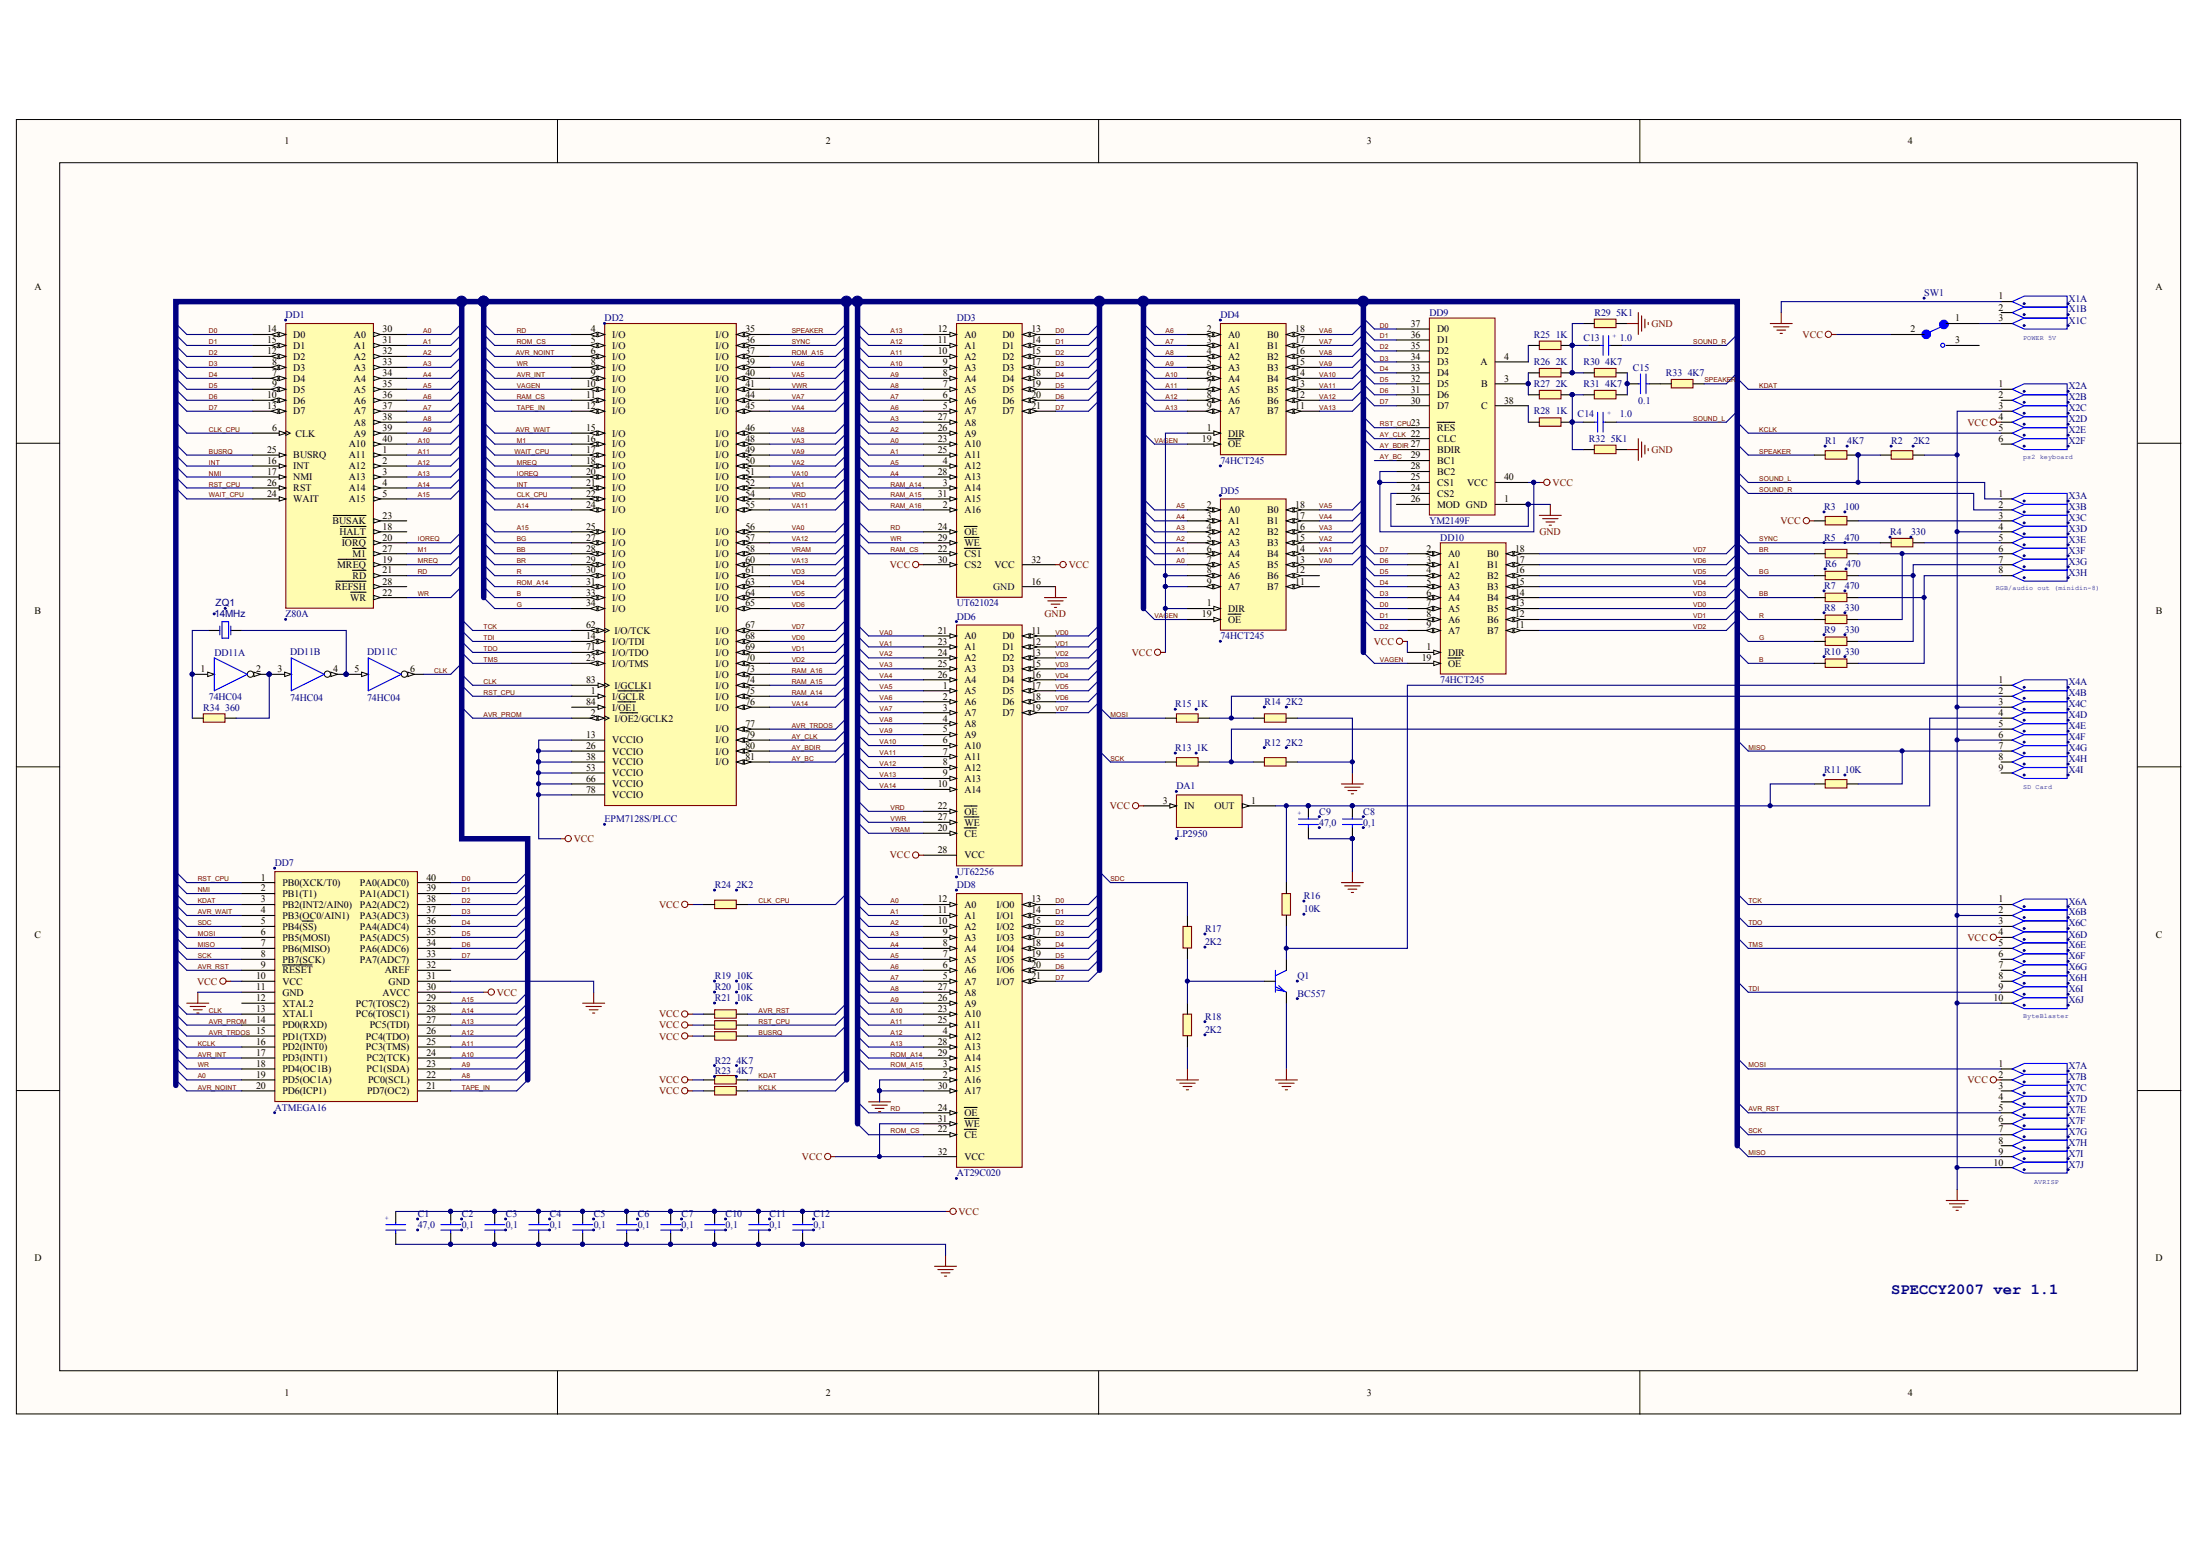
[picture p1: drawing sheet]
# Altium project SPECCY2010.PrjPCB
1 sheet, 70 parts. Net scope: global (net labels, ports and power ports of the same name join across sheets).
Board file: SPECCY2010.PcbDoc

## Sheet SPECCY2010.SchDoc
size 500 x 299 mm; PageSetup: Record=PageOptions|CenterHorizontal=True|CenterVertical=True|PrintScale=0.74|XCorrection=1.00|YCorrection=1.00|PrintKind=0|BorderSize=5000000|LeftOffset=0|BottomOffset=0|Orientation=2|PaperLength=2970|PaperWidth=2100|Scale=100|PaperSource=7|PrintQuality=600|MediaType=1|DitherType=2|PaperKind=A4|PrintScaleMode=1

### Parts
C1  47,0  [CAPPOL_2.54]
C2  0,1  [CAP_5.08-7.8x3.2]
C3  0,1  [CAP_5.08-7.8x3.2]
C4  0,1  [CAP_5.08-7.8x3.2]
C5  0,1  [CAP_5.08-7.8x3.2]
C6  0,1  [CAP_5.08-7.8x3.2]
C7  0,1  [CAP_5.08-7.8x3.2]
C8  0,1  [CAP_5.08-7.8x3.2]
C9  47,0  [CAPPOL_2.54]
C10  0,1  [CAP_5.08-7.8x3.2]
C11  0,1  [CAP_5.08-7.8x3.2]
C12  0,1  [CAP_5.08-7.8x3.2]
C13  1.0  [CAPPOL_2.54]
C14  1.0  [CAPPOL_2.54]
C15  0.1  [CAP_5.08-7.8x3.2]
DA1  LP2950  [TO92]
DD1  Z80A  [DIP-40]
DD2  EPM7128S/PLCC  [PLCC84-Socket+AlteraMAX700S]
DD3  UT621024  [DIP-32/D41.2]
DD4  74HCT245  [DIP-20]
DD5  74HCT245  [DIP-20]
DD6  UT62256  [DIP-28W]
DD7  ATMEGA16  [DIP-40]
DD8  AT29C020  [DIP-32/D41.2]
DD9  YM2149F  [DIP-40]
DD10  74HCT245  [DIP-20]
DD11  74HC04  [DIP-14]  (parts A,B,C of 6)
Q1  BC557  [TO92]
R1  4K7  [RES_10.16]
R2  2K2  [RES_10.16]
R3  100  [RES_10.16]
R4  330  [RES_10.16]
R5  470  [RES_10.16]
R6  470  [RES_10.16]
R7  470  [RES_10.16]
R8  330  [RES_10.16]
R9  330  [RES_10.16]
R10  330  [RES_10.16]
R11  10K  [RES_10.16]
R12  2K2  [RES_10.16]
R13  1K  [RES_10.16]
R14  2K2  [RES_10.16]
R15  1K  [RES_10.16]
R16  10K  [RES_10.16]
R17  2K2  [RES_10.16]
R18  2K2  [RES_10.16]
R19  10K  [RES_10.16]
R20  10K  [RES_10.16]
R21  10K  [RES_10.16]
R22  4K7  [RES_10.16]
R23  4K7  [RES_10.16]
R24  2K2  [RES_10.16]
R25  1K  [RES_10.16]
R26  2K  [RES_10.16]
R27  2K  [RES_10.16]
R28  1K  [RES_10.16]
R29  5K1  [RES_10.16]
R30  4K7  [RES_10.16]
R31  4K7  [RES_10.16]
R32  5K1  [RES_10.16]
R33  4K7  [RES_10.16]
R34  360  [RES_10.16]
SW1  SW_T_SPDT  [SW_T_SPDT]  (value not drawn)
X1  X3  [CONN JACK PWR]  (value not drawn)  (parts A,B,C of 3)
X2  X6  [Mini-DIN6]  (value not drawn)  (parts A,B,C,D,E,F of 6)
X3  X8  [Mini-DIN8]  (value not drawn)  (parts A,B,C,D,E,F,G,H of 8)
X4  X9  [SD Card socket]  (value not drawn)  (parts A,B,C,D,E,F,G,H,I of 9)
X6  X10  [Double row pin strip 5 way]  (value not drawn)  (parts A,B,C,D,E,F,G,H,I,J of 10)
X7  X10  [Double row pin strip 5 way]  (value not drawn)  (parts A,B,C,D,E,F,G,H,I,J of 10)
ZQ1  14MHz  [QUARTZ]

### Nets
GND: C1.MINUS C2.2 C3.2 C4.2 C5.2 C6.2 C7.2 C8.2 C9.MINUS C10.2 C11.2 C12.2 DA1.2(GND) DD1.29(GND) DD2.7(GND) DD2.19(GND) DD2.32(GND) DD2.42(GND) DD2.47(GND) DD2.59(GND) DD2.72(GND) DD2.82(GND) DD3.16(GND) DD4.10(GND) DD5.10(GND) DD6.14(GND) DD7.11(GND) DD7.31(GND) DD8.2(A16) DD8.16(GND) DD8.30(A17) DD9.1(GND) DD9.24(CS2) DD10.10(GND) DD11.7(GND) Q1.1(e) R2.2 R12.2 R14.2 R18.1 R29.2 R32.2 X1.1(CON) X2.3(CON) X3.4(CON) X4.3(CON) X4.6(CON) X6.2(CON) X6.10(CON) X7.10(CON)
VCC: C1.PLUS C2.1 C3.1 C4.1 C5.1 C6.1 C7.1 C10.1 C11.1 C12.1 DA1.3(IN) DD1.11(VCC) DD2.3(VCC) DD2.13(VCCIO) DD2.26(VCCIO) DD2.38(VCCIO) DD2.43(VCC) DD2.53(VCCIO) DD2.66(VCCIO) DD2.78(VCCIO) DD3.30(CS2) DD3.32(VCC) DD4.1(DIR) DD4.20(VCC) DD5.1(DIR) DD5.8(A6) DD5.9(A7) DD5.20(VCC) DD6.28(VCC) DD7.10(VCC) DD7.30(AVCC) DD8.31(~{WE}) DD8.32(VCC) DD9.25(CS1) DD9.28(BC2) DD9.40(VCC) DD10.1(DIR) DD10.20(VCC) DD11.14(VCC) R3.1 R19.1 R20.1 R21.1 R22.1 R23.1 R24.1 SW1.2(COMMON) X2.4(CON) X6.4(CON) X7.2(CON)
A0: DD1.30(A0) DD3.23(A10) DD5.7(A5) DD7.19(PD5(OC1A)) DD8.12(A0)
A1: DD1.31(A1) DD3.25(A11) DD5.6(A4) DD8.11(A1)
A2: DD1.32(A2) DD3.26(A9) DD5.5(A3) DD8.10(A2)
A3: DD1.33(A3) DD3.27(A8) DD5.4(A2) DD8.9(A3)
A4: DD1.34(A4) DD3.28(A13) DD5.3(A1) DD8.8(A4)
A5: DD1.35(A5) DD3.4(A12) DD5.2(A0) DD8.7(A5)
A6: DD1.36(A6) DD3.5(A7) DD4.2(A0) DD8.6(A6)
A7: DD1.37(A7) DD3.6(A6) DD4.3(A1) DD8.5(A7)
A8: DD1.38(A8) DD3.7(A5) DD4.4(A2) DD7.22(PC0(SCL)) DD8.27(A8)
A9: DD1.39(A9) DD3.8(A4) DD4.5(A3) DD7.23(PC1(SDA)) DD8.26(A9)
A10: DD1.40(A10) DD3.9(A3) DD4.6(A4) DD7.24(PC2(TCK)) DD8.23(A10)
A11: DD1.1(A11) DD3.10(A2) DD4.7(A5) DD7.25(PC3(TMS)) DD8.25(A11)
A12: DD1.2(A12) DD3.11(A1) DD4.8(A6) DD7.26(PC4(TDO)) DD8.4(A12)
A13: DD1.3(A13) DD3.12(A0) DD4.9(A7) DD7.27(PC5(TDI)) DD8.28(A13)
A14: DD1.4(A14) DD2.24(I/O) DD7.28(PC6(TOSC1))
A15: DD1.5(A15) DD2.25(I/O) DD7.29(PC7(TOSC2))
AVR_INT: DD2.9(I/O) DD7.17(PD3(INT1))
AVR_NOINT: DD2.6(I/O) DD7.20(PD6(ICP1))
AVR_PROM: DD2.2(I/~{OE2}/GCLK2) DD7.14(PD0(RXD))
AVR_RST: DD7.9(~{RESET}) R19.2 X7.5(CON)
AVR_TRDOS: DD2.77(I/O) DD7.15(PD1(TXD))
AVR_WAIT: DD2.15(I/O) DD7.4(PB3(OC0/AIN1))
AY_BC: DD2.81(I/O) DD9.29(BC1)
AY_BDIR: DD2.80(I/O) DD9.27(BDIR)
AY_CLK: DD2.79(I/O) DD9.22(CLC)
B: DD2.33(I/O) R10.1
BB: DD2.28(I/O) R7.1
BG: DD2.27(I/O) R6.1
BR: DD2.29(I/O) R5.1
BUSRQ: DD1.25(BUSRQ) R21.2
CLK: DD2.83(I/GCLK1) DD7.13(XTAL1) DD11.6(Y)
CLK_CPU: DD1.6(CLK) DD2.22(I/O) R24.2
D0: DD1.14(D0) DD3.13(D0) DD7.40(PA0(ADC0)) DD8.13(I/O0) DD9.37(D0) DD10.7(A5)
D1: DD1.15(D1) DD3.14(D1) DD7.39(PA1(ADC1)) DD8.14(I/O1) DD9.36(D1) DD10.8(A6)
D2: DD1.12(D2) DD3.15(D2) DD7.38(PA2(ADC2)) DD8.15(I/O2) DD9.35(D2) DD10.9(A7)
D3: DD1.8(D3) DD3.17(D3) DD7.37(PA3(ADC3)) DD8.17(I/O3) DD9.34(D3) DD10.6(A4)
D4: DD1.7(D4) DD3.18(D4) DD7.36(PA4(ADC4)) DD8.18(I/O4) DD9.33(D4) DD10.5(A3)
D5: DD1.9(D5) DD3.19(D5) DD7.35(PA5(ADC5)) DD8.19(I/O5) DD9.32(D5) DD10.4(A2)
D6: DD1.10(D6) DD3.20(D6) DD7.34(PA6(ADC6)) DD8.20(I/O6) DD9.31(D6) DD10.3(A1)
D7: DD1.13(D7) DD3.21(D7) DD7.33(PA7(ADC7)) DD8.21(I/O7) DD9.30(D7) DD10.2(A0)
G: DD2.34(I/O) R9.1
INT: DD1.16(INT) DD2.21(I/O)
IOREQ: DD1.20(~{IORQ}) DD2.20(I/O)
KCLK: DD7.16(PD2(INT0)) R23.2 X2.5(CON)
KDAT: DD7.3(PB2(INT2/AIN0)) R22.2 X2.1(CON)
M1: DD1.27(~{M1}) DD2.16(I/O)
MISO: DD7.7(PB6(MISO)) R11.2 X4.7(CON) X7.9(CON)
MOSI: DD7.6(PB5(MOSI)) R15.1 X7.1(CON)
MREQ: DD1.19(~{MREQ}) DD2.18(I/O)
NMI: DD1.17(NMI) DD7.2(PB1(T1))
R: DD2.30(I/O) R8.1
RAM_A14: DD2.75(I/O) DD3.3(A14)
RAM_A15: DD2.74(I/O) DD3.31(A15)
RAM_A16: DD2.73(I/O) DD3.2(A16)
RAM_CS: DD2.11(I/O) DD3.22(~{CS1})
RD: DD1.21(~{RD}) DD2.4(I/O) DD3.24(~{OE}) DD8.24(~{OE})
ROM_A14: DD2.31(I/O) DD8.29(A14)
ROM_A15: DD2.37(I/O) DD8.3(A15)
ROM_CS: DD2.5(I/O) DD8.22(~{CE})
RST_CPU: DD1.26(RST) DD2.1(I/~{GCLR}) DD7.1(PB0(XCK/T0)) DD9.23(~{RES}) R20.2
SCK: DD7.8(PB7(SCK)) R13.1 X7.7(CON)
SDC: DD7.5(PB4(~{SS})) R17.2
SOUND_L: C14.PLUS R1.2 R2.1 X3.1(CON)
SOUND_R: C13.PLUS X3.2(CON)
SPEAKER: DD2.35(I/O) R1.1 R33.2
SYNC: DD2.36(I/O) R4.1
TAPE_IN: DD2.12(I/O) DD7.21(PD7(OC2))
TCK: DD2.62(I/O/TCK) X6.1(CON)
TDI: DD2.14(I/O/TDI) X6.9(CON)
TDO: DD2.71(I/O/TDO) X6.3(CON)
TMS: DD2.23(I/O/TMS) X6.5(CON)
VA0: DD2.56(I/O) DD5.13(B5) DD6.21(A0)
VA1: DD2.52(I/O) DD5.14(B4) DD6.23(A1)
VA2: DD2.50(I/O) DD5.15(B3) DD6.24(A2)
VA3: DD2.48(I/O) DD5.16(B2) DD6.25(A3)
VA4: DD2.45(I/O) DD5.17(B1) DD6.26(A4)
VA5: DD2.40(I/O) DD5.18(B0) DD6.1(A5)
VA6: DD2.39(I/O) DD4.18(B0) DD6.2(A6)
VA7: DD2.44(I/O) DD4.17(B1) DD6.3(A7)
VA8: DD2.46(I/O) DD4.16(B2) DD6.4(A8)
VA9: DD2.49(I/O) DD4.15(B3) DD6.5(A9)
VA10: DD2.51(I/O) DD4.14(B4) DD6.6(A10)
VA11: DD2.55(I/O) DD4.13(B5) DD6.7(A11)
VA12: DD2.57(I/O) DD4.12(B6) DD6.8(A12)
VA13: DD2.60(I/O) DD4.11(B7) DD6.9(A13)
VA14: DD2.76(I/O) DD6.10(A14)
VAGEN: DD2.10(I/O) DD4.19(~{OE}) DD5.19(~{OE}) DD10.19(~{OE})
VD0: DD2.68(I/O) DD6.11(D0) DD10.13(B5)
VD1: DD2.69(I/O) DD6.12(D1) DD10.12(B6)
VD2: DD2.70(I/O) DD6.13(D2) DD10.11(B7)
VD3: DD2.61(I/O) DD6.15(D3) DD10.14(B4)
VD4: DD2.63(I/O) DD6.16(D4) DD10.15(B3)
VD5: DD2.64(I/O) DD6.17(D5) DD10.16(B2)
VD6: DD2.65(I/O) DD6.18(D6) DD10.17(B1)
VD7: DD2.67(I/O) DD6.19(D7) DD10.18(B0)
VRAM: DD2.58(I/O) DD6.20(~{CE})
VRD: DD2.54(I/O) DD6.22(~{OE})
VWR: DD2.41(I/O) DD6.27(~{WE})
WAIT_CPU: DD1.24(WAIT) DD2.17(I/O)
WR: DD1.22(~{WR}) DD2.8(I/O) DD3.29(~{WE}) DD7.18(PD4(OC1B))
NetC8_1: C8.1 C9.PLUS DA1.1(OUT) R11.1 R16.2 X4.4(CON)
NetC13_MINUS: C13.MINUS R25.2 R26.2 R29.1 R30.1
NetC14_MINUS: C14.MINUS R27.2 R28.2 R31.1 R32.1
NetC15_1: C15.1 R30.2 R31.2
NetC15_2: C15.2 R33.1
NetDD9_3: DD9.3(B) R26.1 R27.1
NetDD9_4: DD9.4(A) R25.1
NetDD9_38: DD9.38(C) R28.1
NetDD11_1: DD11.1(A) R34.1 ZQ1.1
NetDD11_2: DD11.2(Y) DD11.3(A) R34.2
NetDD11_4: DD11.4(Y) DD11.5(A) ZQ1.2
NetQ1_2: Q1.2(b) R17.1 R18.2
NetQ1_3: Q1.3(c) R16.1 X4.1(CON)
NetR3_2: R3.2 X3.3(CON)
NetR4_2: R4.2 X3.5(CON)
NetR5_2: R5.2 R8.2 X3.6(CON)
NetR6_2: R6.2 R9.2 X3.7(CON)
NetR7_2: R7.2 R10.2 X3.8(CON)
NetR12_1: R12.1 R13.2 X4.5(CON)
NetR14_1: R14.1 R15.2 X4.2(CON)
NetSW1_1: SW1.1(NC) X1.3(CON)

Not connected (* = marked no-connect by the designer): DD1 18(~{HALT}) 23(~{BUSAK}) 28(~{REFSH}); DD2 84(I/~{OE1}); DD5 11(B7) 12(B6); DD7 12(XTAL2) 32(AREF); DD9 26(MOD); SW1 3(NO); X1 2(CON); X2 2(CON) 6(CON); X4 8(CON) 9(CON); X6 6(CON) 7(CON) 8(CON); X7 3(CON) 4(CON) 6(CON) 8(CON)

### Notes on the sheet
- (near X1) POWER 5V
- (near X2) ps2 keyboard
- (near X3) RGB/audio out (minidin-8)
- (near X4) SD Card
- (near X6) ByteBlaster
- (near X7) AVRISP
- SPECCY2007 ver 1.1
